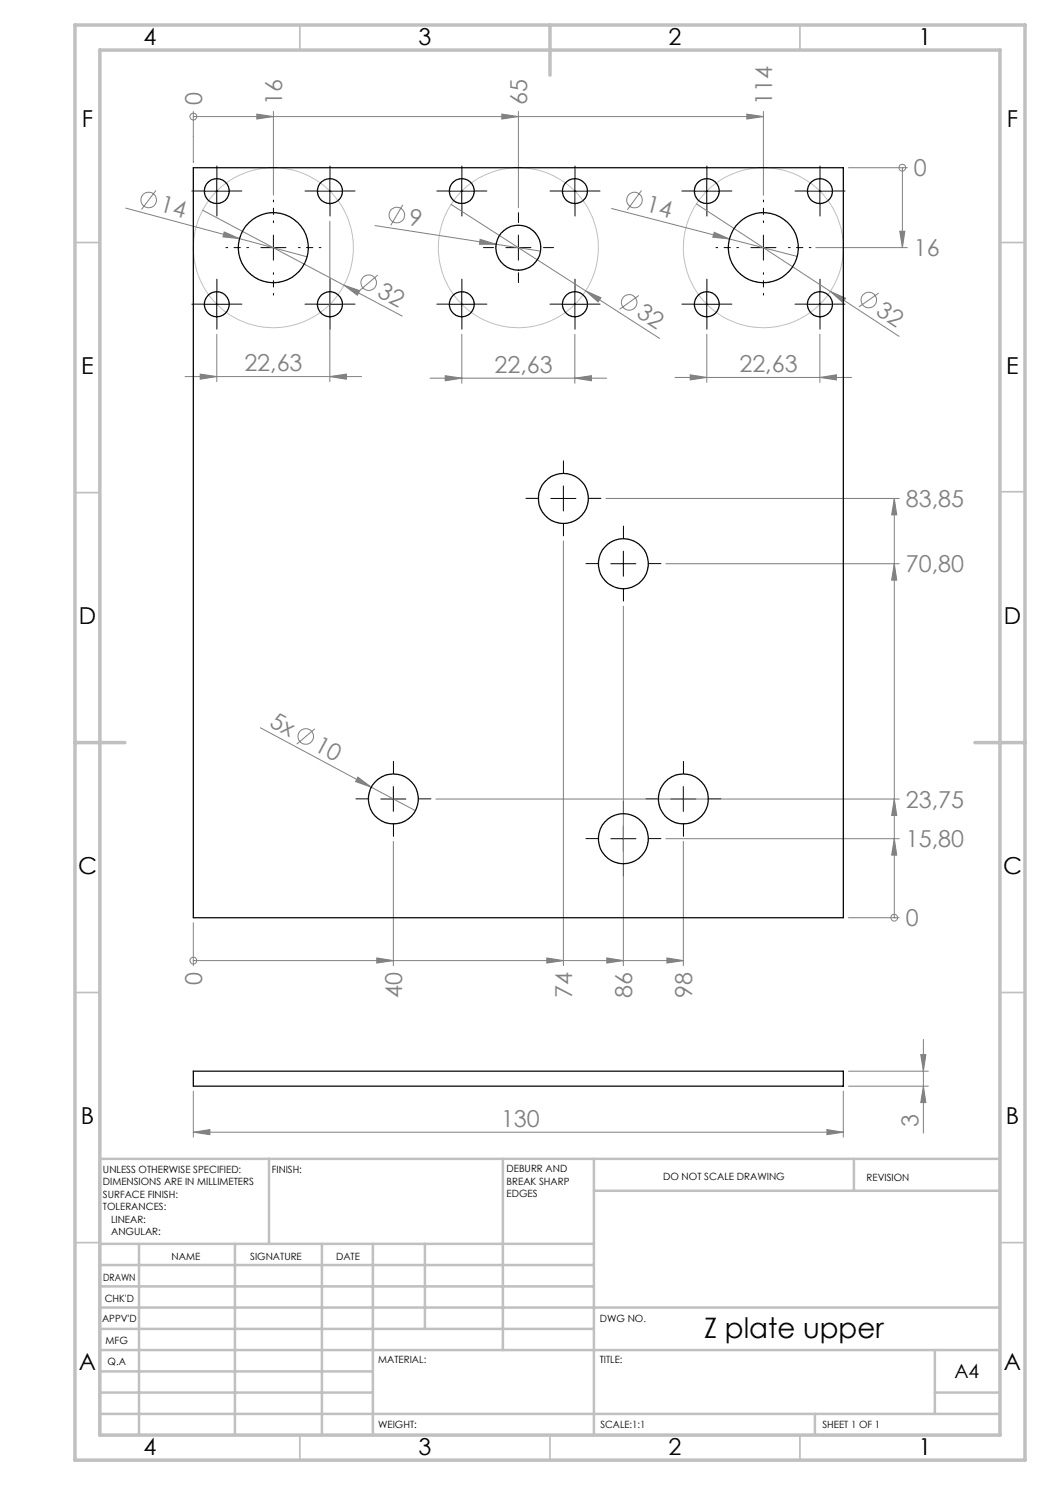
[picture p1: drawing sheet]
<svg xmlns="http://www.w3.org/2000/svg" width="210mm" height="297mm" viewBox="0 0 210 297" stroke-linecap="round" stroke-linejoin="round" font-family="sans-serif">
<g fill="none" stroke="#808080" stroke-width=".2">
<path d="M31.2 38.1l-2.9 3.8M38.7 23.3h.1M38.7 22.3v10.2M38.7 23.3h114M51.4 22.8l3.3 .5-3.3 .5zM54.7 22.3v16.7M100.4 22.8l3.3 .5-3.3 .5zM103.7 22.3v19.3M128.3 38.1l-2.8 3.8M149.4 22.8l3.3 .5-3.3 .5zM152.7 22.3v16.7M169.7 33.5h11.8"/>
<path d="M180.5 33.5h.1M180.5 33.5v16M25.2 41.6l22.7 6.1M40.5 42l39.9 21.2M44.8 46.4l3.1 1.3-3.3-.3zM47.9 47.7l13.5 3.7M66 44.2v32.1M68.8 57l3.2 1.1-.5 1zM75 45.1l33.1 5.1M75.6 55l-3.7 3.1M80.6 41l-2.5 4.1M90.2 40.9l26.9 17.3"/>
<path d="M96 47.9l3.2 1h-3.3zM117.1 58.2l3.1 1.3-.6 .9zM117.1 58.2l14.8 9.5M122.3 41.7l37.2 9.6M127.8 59.1l-3.9 2.8M139.3 40.8l40.5 26.5M142.8 46.5l3.1 1.3-3.3-.4zM163.2 49.5h18.3M166.1 58.3l3 1.4-.5 .8zM175.7 58.6l-3.9 2.8M180 46.2h1l-.5 3.3zM37 75.3h35.3"/>
<path d="M40 74.8l3.4 .5-3.4 .5zM43.4 66.8v9.5M66 75.3l3.3-.5v1zM86 75.6h35.3M89 75.1l3.4 .5-3.4 .6zM92.4 66.8v9.9M115 75.6l3.3-.5v1.1zM115 66.8v9.9M135 75.5h35.3M138 75l3.4 .5-3.4 .5zM141.4 66.8v9.7M164 75.5l3.3-.5v1z"/>
<path d="M164 66.8v9.7M121.2 99.7h58.6M178.9 99.7l.5 3.3h-1.1zM178.9 99.7v83.8M112.7 108.2v84.9M133.2 112.7h46.6M178.9 112.7l.5 3.3h-1.1zM124.7 121.2v71.9M52.1 145.6l22.2 11.8M63 145.8l-3.7 3M71.6 155.4l2.7 2-3.2-1.1zM74.3 157.4l8.8 4.7"/>
<path d="M87.2 159.8h92.6M178.9 159.8l.5 3.3h-1.1zM78.7 168.3v24.8M133.2 167.7h46.6M136.7 168.3v24.8M178.9 167.7l.5 3.3h-1.1zM38.7 192.1h.1M38.7 184.5v8.6M38.7 192.1h98M75.4 191.6l3.3 .5-3.3 .5zM109.4 191.6l3.3 .5-3.3 .5zM121.4 191.6l3.3 .5-3.3 .5z"/>
<path d="M133.4 191.6l3.3 .5-3.3 .5zM169.7 183.5h10.1M178.9 183.5h.1M38.7 218.2v9.2M168.7 218.2v9.2M169.7 217.2h16M169.7 214.2h16M184.1 210.9h1.1l-.5 3.3zM184.7 217.2l.5 3.3h-1.1zM184.7 207.9v18.7M38.7 226.4l3.3-.5v1zM38.7 226.4h130"/>
<path d="M165.4 225.9l3.3 .5-3.3 .5z"/>
<circle cx="38.7" cy="23.3" r=".68"/>
<circle cx="126.9" cy="40" r="1.56"/>
<circle cx="180.5" cy="33.5" r=".68"/>
<circle cx="29.7" cy="40" r="1.56"/>
<circle cx="73.7" cy="56.5" r="1.55"/>
<circle cx="79.4" cy="43" r="1.55"/>
<circle cx="173.8" cy="60" r="1.55"/>
<circle cx="125.8" cy="60.5" r="1.55"/>
<circle cx="61.1" cy="147.3" r="1.56"/>
<circle cx="38.7" cy="192.1" r=".68"/>
<circle cx="178.9" cy="183.5" r=".68"/>
</g>
<g fill="none" stroke="#c0c0c0" stroke-width=".2">
<circle cx="54.7" cy="49.5" r="16"/>
<circle cx="103.7" cy="49.5" r="16"/>
<circle cx="152.7" cy="49.5" r="16"/>
</g>
<g fill="none" stroke="#000" stroke-width=".2" stroke-dasharray="15.2 1.3 1.3 1.3">
<path d="M40.9 38.2h-2.5M43.4 35.7v-2.5M45.9 38.2h2.5M63.5 38.2h-2.5M66 35.7v-2.5M68.5 38.2h2.5M89.9 38.2h-2.5M92.4 35.7v-2.5M94.9 38.2h2.5M112.5 38.2h-2.5M115 35.7v-2.5M117.5 38.2h2.5"/>
<path d="M138.9 38.2h-2.5M141.4 35.7v-2.5M143.9 38.2h2.5M161.5 38.2h-2.5M164 35.7v-2.5M166.5 38.2h2.5M43.4 40.7v2.5M43.4 58.3v-2.5M66 58.3v-2.5M66 40.7v2.5M92.4 40.7v2.5M92.4 58.3v-2.5"/>
<path d="M98.7 49.5h-2M103.7 44.5v-2M103.7 54.5v2M108.7 49.5h2M115 40.7v2.5M115 58.3v-2.5M141.4 40.7v2.5M141.4 58.3v-2.5M164 40.7v2.5M164 58.3v-2.5M40.9 60.8h-2.5M43.4 63.3v2.5"/>
<path d="M45.9 60.8h2.5M63.5 60.8h-2.5M66 63.3v2.5M68.5 60.8h2.5M89.9 60.8h-2.5M92.4 63.3v2.5M94.9 60.8h2.5M112.5 60.8h-2.5M115 63.3v2.5M117.5 60.8h2.5M138.9 60.8h-2.5M141.4 63.3v2.5"/>
<path d="M143.9 60.8h2.5M161.5 60.8h-2.5M164 63.3v2.5M166.5 60.8h2.5M107.7 99.7h-2.5M112.7 94.7v-2.5M117.7 99.7h2.5M112.7 104.7v2.5M119.7 112.7h-2.5M124.7 107.7v-2.5M124.7 117.7v2.5M129.7 112.7h2.5"/>
<path d="M73.7 159.8h-2.5M78.7 154.8v-2.5M83.7 159.8h2.5M131.7 159.8h-2.5M136.7 154.8v-2.5M141.7 159.8h2.5M78.7 164.8v2.5M119.7 167.7h-2.5M124.7 162.7v-2.5M124.7 172.7v2.5M129.7 167.7h2.5M136.7 164.8v2.5"/>
</g>
<path d="M49.7 49.5h-4.5M54.7 44.5v-4.5M54.7 54.5v4.5M59.7 49.5h4.5M147.7 49.5h-4.5M152.7 44.5v-4.5M152.7 54.5v4.5M157.7 49.5h4.5" fill="none" stroke="#000" stroke-width=".2" stroke-dasharray="15.2 1.3 1.3 1.3" stroke-dashoffset="14.9"/>
<g fill="none" stroke="#000" stroke-width=".2">
<path d="M40.9 38.2h5M43.4 35.7v5M63.5 38.2h5M66 35.7v5M89.9 38.2h5M92.4 35.7v5M112.5 38.2h5M115 35.7v5M138.9 38.2h5M141.4 35.7v5M161.5 38.2h5M164 35.7v5"/>
<path d="M43.4 58.3v5.1M52.2 49.5h5M54.7 47v5M66 58.3v5.1M92.4 58.3v5.1M101.2 49.5h5M103.7 47v5M115 58.3v5.1M141.4 58.3v5.1M150.2 49.5h5M152.7 47v5M164 58.3v5.1"/>
<path d="M40.9 60.9h5M63.5 60.9h5M89.9 60.9h5M112.5 60.9h5M138.9 60.9h5M161.5 60.9h5M110.2 99.7h5M112.7 97.2v5M122.2 112.7h5M124.7 110.2v5M76.2 159.8h5M78.7 157.3v5"/>
<path d="M134.2 159.8h5M136.7 157.3v5M122.2 167.7h5M124.7 165.2v5"/>
</g>
<g fill="none" stroke="#c0c0c0" stroke-width=".35">
<path d="M60 5v5M160 5v5M15 48.5h5M200 48.5h5M15 98.5h5M200 98.4h5M15 198.5h5M200 198.5h5M15 248.5h5M200 248.5h5M60 287v5M110 287v5"/>
<path d="M160 287v5"/>
</g>
<g fill="none" stroke="#c0c0c0" stroke-width=".5">
<path d="M53.8 231.8v17M100.6 231.8v38.2M118.8 231.8v55.2M118.8 238.2h81.2M170.8 231.8v6.4M200 231.8h-180v55.2M20 248.8h98.8M20 257.3h98.8M20 253h98.8M27.8 248.8v38.2M47 248.8v38.2M64.4 248.8v38.2"/>
<path d="M74.6 248.8v38.2M85 248.8v17M20 265.8h98.8M20 261.5h180M20 278.5h54.6M20 274.3h54.6M20 270h180M187 278.5h13M187 270v12.8M20 282.8h180M163 282.8v4.2"/>
</g>
<path d="M15 5h190v287h-190zM20 10h180v277h-180zM110 5v10M15 148.5h10M195 148.5h10" fill="none" stroke="#c0c0c0" stroke-width=".7"/>
<g fill="#808080">
<path d="M166.1 58.3l3 1.4-.5 .8z"/>
<path d="M117.1 58.2l3.1 1.3-.6 .9z"/>
<path d="M68.8 57l3.2 1.1-.5 1z"/>
<path d="M71.6 155.4l2.7 2-3.2-1.1z"/>
<path d="M44.8 46.4l3.1 1.3-3.3-.3z"/>
<path d="M142.8 46.5l3.1 1.3-3.3-.4z"/>
<path d="M96 47.9l3.2 1h-3.3z"/>
<path d="M178.9 167.7l.5 3.3h-1.1zM178.9 159.8l.5 3.3h-1.1zM178.9 112.7l.5 3.3h-1.1zM178.9 99.7l.5 3.3h-1.1zM180 46.2h1l-.5 3.3z"/>
<path d="M51.4 22.8l3.3 .5-3.3 .5zM100.4 22.8l3.3 .5-3.3 .5zM149.4 22.8l3.3 .5-3.3 .5zM75.4 191.6l3.3 .5-3.3 .5zM109.4 191.6l3.3 .5-3.3 .5zM121.4 191.6l3.3 .5-3.3 .5zM133.4 191.6l3.3 .5-3.3 .5z"/>
<path d="M165.4 225.9l3.3 .5-3.3 .5zM38.7 226.4l3.3-.5v1z"/>
<path d="M40 74.8l3.4 .5-3.4 .5zM66 75.3l3.3-.5v1zM89 75.1l3.4 .5-3.4 .6zM115 75.6l3.3-.5v1.1zM138 75l3.4 .5-3.4 .5zM164 75.5l3.3-.5v1z"/>
<path d="M184.7 217.2l.5 3.3h-1.1zM184.1 210.9h1.1l-.5 3.3z"/>
</g>
<g fill="none" stroke="#000" stroke-width=".25">
<path d="M38.7 33.5h130v150h-130zM38.7 214.2h130v3h-130z"/>
<circle cx="43.4" cy="38.2" r="2.49"/>
<circle cx="66" cy="38.2" r="2.5"/>
<circle cx="92.4" cy="38.2" r="2.49"/>
<circle cx="115" cy="38.2" r="2.5"/>
<circle cx="141.4" cy="38.2" r="2.49"/>
<circle cx="164" cy="38.2" r="2.5"/>
<circle cx="54.7" cy="49.5" r="7"/>
<circle cx="103.7" cy="49.5" r="4.5"/>
<circle cx="152.7" cy="49.5" r="7"/>
<circle cx="43.4" cy="60.9" r="2.49"/>
<circle cx="66" cy="60.9" r="2.5"/>
<circle cx="92.4" cy="60.9" r="2.49"/>
<circle cx="115" cy="60.9" r="2.5"/>
<circle cx="141.4" cy="60.9" r="2.49"/>
<circle cx="164" cy="60.9" r="2.5"/>
<circle cx="112.7" cy="99.7" r="5"/>
<circle cx="124.7" cy="112.7" r="5"/>
<circle cx="78.7" cy="159.8" r="5"/>
<circle cx="136.7" cy="159.8" r="5"/>
<circle cx="124.7" cy="167.7" r="5"/>
</g>
<text font-size="5.6" x="140.8" y="267.5">Z plate upper</text>
<g font-size="4.7">
<text x="28.7" y="9">4</text>
<text x="83.7" y="9">3</text>
<text x="133.7" y="9">2</text>
<text x="183.7" y="9">1</text>
<text x="16.4" y="25.5">F</text>
<text x="201.4" y="25.5">F</text>
<text x="16.2" y="74.7">E</text>
<text x="201.2" y="74.7">E</text>
<text x="15.8" y="124.7">D</text>
<text x="200.8" y="124.7">D</text>
<text x="15.6" y="174.7">C</text>
<text x="200.6" y="174.7">C</text>
<text x="16.2" y="224.7">B</text>
<text x="201.2" y="224.7">B</text>
<text x="15.8" y="274">A</text>
<text x="200.8" y="274">A</text>
<text x="28.7" y="291">4</text>
<text x="83.7" y="291">3</text>
<text x="133.7" y="291">2</text>
<text x="183.7" y="291">1</text>
</g>
<g font-size="4.7" fill="#808080">
<text x="40.5" y="21" transform="rotate(-90 40.5 21)">0</text>
<text x="56.5" y="21" transform="rotate(-90 56.5 21)">16</text>
<text x="105.5" y="21" transform="rotate(-90 105.5 21)">65</text>
<text x="154.5" y="21" transform="rotate(-90 154.5 21)">114</text>
<text x="182.8" y="35.3">0</text>
<text x="31.8" y="42.3" transform="rotate(15 31.8 42.3)">14</text>
<text x="81.7" y="45.1" transform="rotate(9 81.7 45.1)">9</text>
<text x="129" y="42.3" transform="rotate(15 129 42.3)">14</text>
<text x="182.8" y="51.3">16</text>
<text x="75.2" y="59.2" transform="rotate(28 75.2 59.2)">32</text>
<text x="127.1" y="63.3" transform="rotate(33 127.1 63.3)">32</text>
<text x="175" y="62.8" transform="rotate(33 175 62.8)">32</text>
<text x="48.9" y="74.3">22,63</text>
<text x="98.9" y="74.6">22,63</text>
<text x="147.9" y="74.5">22,63</text>
<text x="181.2" y="101.4">83,85</text>
<text x="181.2" y="114.5">70,80</text>
<text x="53.7" y="145.2" transform="rotate(28 53.7 145.2)">5x</text>
<text x="62.6" y="150" transform="rotate(28 62.6 150)">10</text>
<text x="181.2" y="161.5">23,75</text>
<text x="181.2" y="169.5">15,80</text>
<text x="181.2" y="185.3">0</text>
<text x="40.5" y="197" transform="rotate(-90 40.5 197)">0</text>
<text x="80.5" y="199.6" transform="rotate(-90 80.5 199.6)">40</text>
<text x="114.5" y="199.6" transform="rotate(-90 114.5 199.6)">74</text>
<text x="126.5" y="199.6" transform="rotate(-90 126.5 199.6)">86</text>
<text x="138.4" y="199.6" transform="rotate(-90 138.4 199.6)">98</text>
<text x="100.2" y="225.4">130</text>
<text x="183.7" y="225.3" transform="rotate(-90 183.7 225.3)">3</text>
</g>
<text font-size="3.9" x="190.9" y="275.5">A4</text>
<g font-size="2">
<text x="20.6" y="234.6">UNLESS OTHERWISE SPECIFIED:</text>
<text x="20.6" y="237.1">DIMENSIONS ARE IN MILLIMETERS</text>
<text x="20.6" y="239.6">SURFACE FINISH:</text>
<text x="54.4" y="234.6">FINISH:</text>
<text x="101.3" y="234.5">DEBURR AND</text>
<text x="101.3" y="237">BREAK SHARP</text>
<text x="101.3" y="239.5">EDGES</text>
<text x="132.6" y="236">DO NOT SCALE DRAWING</text>
<text x="173.3" y="236.2">REVISION</text>
<text x="20.6" y="242.1">TOLERANCES:</text>
<text x="22.2" y="244.6">LINEAR:</text>
<text x="22.2" y="247.1">ANGULAR:</text>
<text x="34.3" y="252">NAME</text>
<text x="50" y="251.9">SIGNATURE</text>
<text x="67.2" y="251.9">DATE</text>
<text x="20.6" y="256.1">DRAWN</text>
<text x="20.9" y="260.3">CHK'D</text>
<text x="20.4" y="264.4">APPV'D</text>
<text x="21.1" y="268.8">MFG</text>
<text x="120" y="264.4">DWG NO.</text>
<text x="21.5" y="273">Q.A</text>
<text x="75.6" y="272.5">MATERIAL:</text>
<text x="120" y="272.5">TITLE:</text>
<text x="75.6" y="285.5">WEIGHT:</text>
<text x="120.1" y="285.6">SCALE:1:1</text>
<text x="164.5" y="285.6">SHEET 1 OF 1</text>
</g>
</svg>
